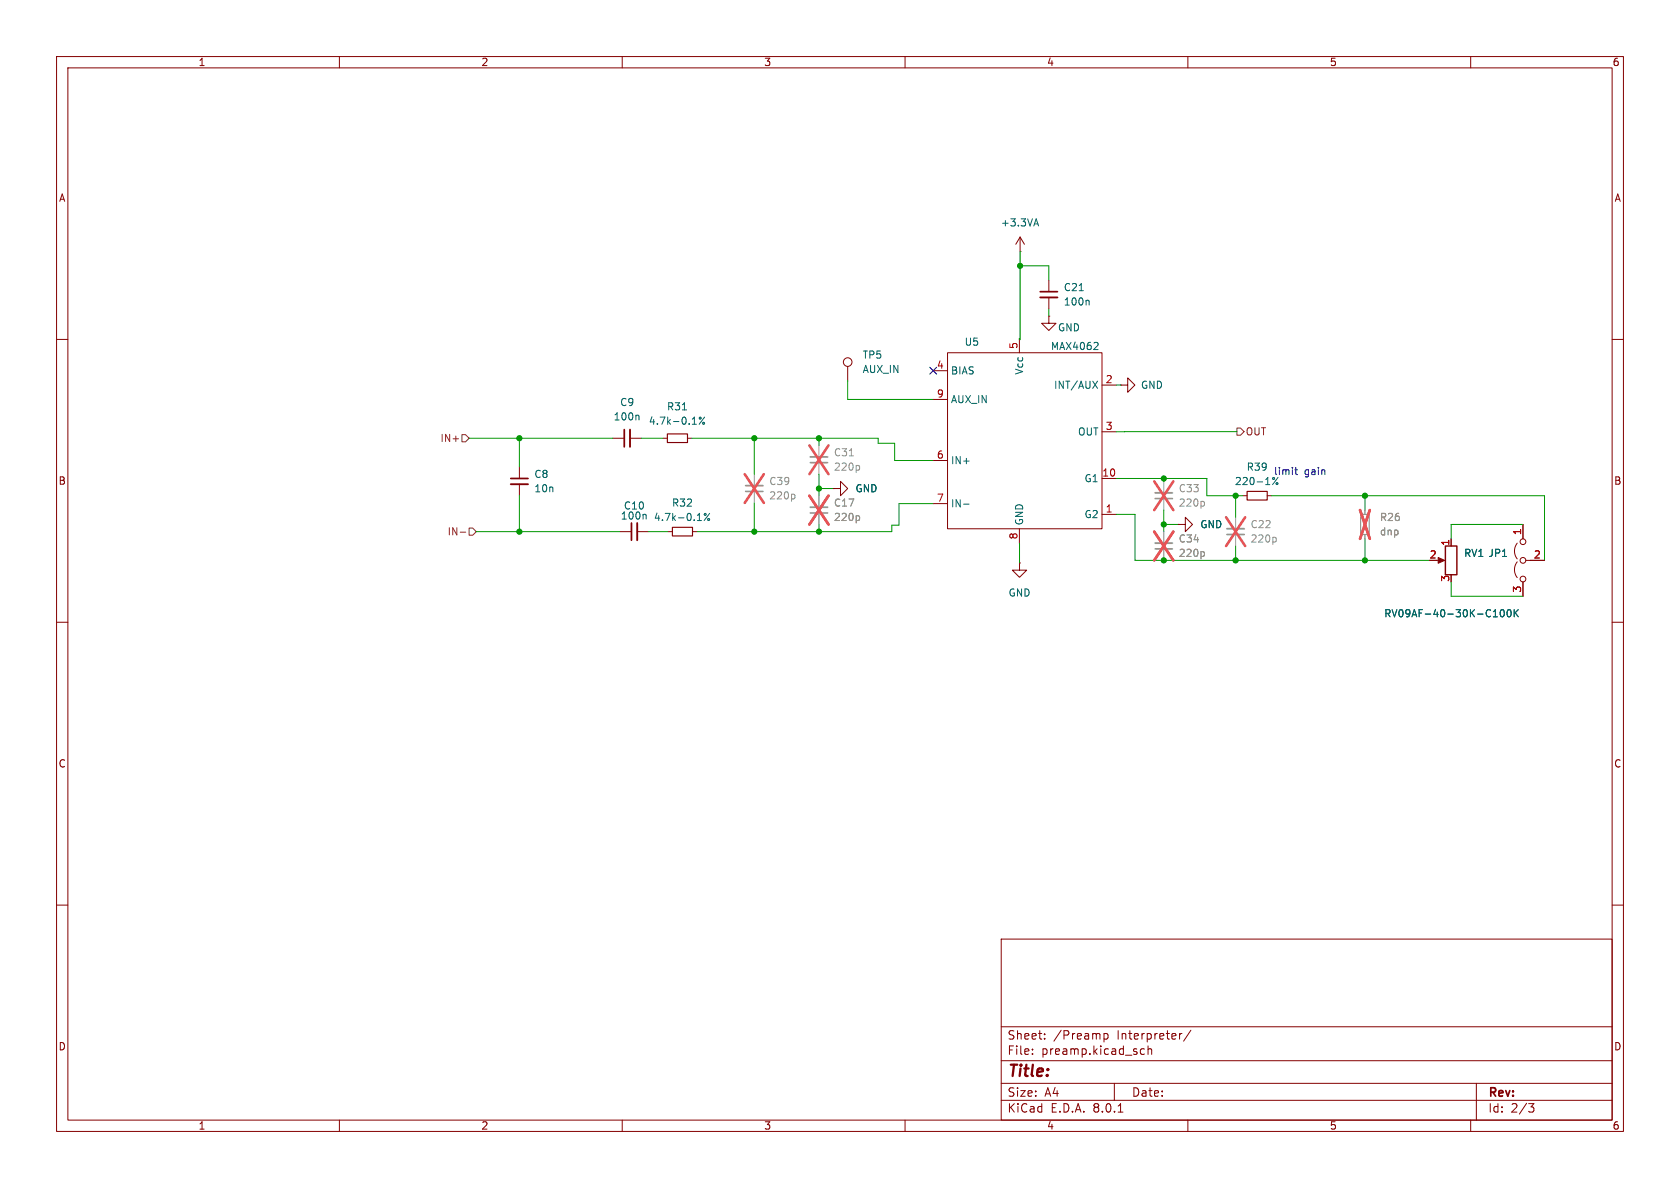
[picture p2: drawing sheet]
<svg xmlns="http://www.w3.org/2000/svg" width="297mm" height="210mm" viewBox="0 0 297 210" stroke-linecap="round" stroke-linejoin="round" font-family="sans-serif">
<g fill="none" stroke="#840000" stroke-width=".18">
<path d="M10 10h277v190h-277zM12 12h273v186h-273zM60 10v2M110 10v2M160 10v2M210 10v2M260 10v2M10 60h2M180.2 59.8v2.6M180.3 44.5h.1M180.3 41.9l-.7 1.3M180.3 41.9v2.6"/>
<path d="M180.3 41.9l.8 1.3M185.4 55.9v1.3h1.3l-1.3 1.2-1.3-1.2h1.3M185.4 55.9h.1M185.4 49.5v2.1M185.4 52.6v2M285 60h2M108.3 77.5h2.1M111.4 77.5h2M117.2 77.5h.8M121.5 77.5h.8M149.9 64.8v2.5M165 65.5h2.5"/>
<path d="M165 70.6h2.5M167.5 62.4h27.3v31.1h-27.3zM194.8 68.1h2.6M194.8 76.3h2.6M198.1 68.1h1.3v-1.3l1.2 1.3-1.2 1.2v-1.2M198.1 68.1h.1M91.8 82.6v2M91.8 85.6v2M109.6 94h2M112.6 94h2.1M118.1 94h.8M122.4 94h.8"/>
<path d="M147.3 86.4h1.3v-1.3l1.3 1.3-1.3 1.2v-1.2M147.3 86.4h.1M165 81.4h2.5M165 89h2.5M180.2 93.5v2.5M180.2 99.5v1.3h1.3l-1.3 1.3-1.2-1.3h1.2M180.2 99.5h.1M194.8 90.9h2.6M194.8 84.6h2.6M208.3 92.7h1.2v-1.3l1.3 1.3-1.3 1.3v-1.3M208.3 92.7h.1M219.7 87.6h.8"/>
<path d="M224 87.6h.8M254 99.1h1M256.5 95.3v1.2M268.2 96a2.26 2.26 0 0 0 0 2.8M268.2 99.3a2.26 2.26 0 0 0 0 2.8M269.2 92.7v2.6M269.7 99.1h3.3M10 110h2M269.2 102.9v2.5M285 110h2M10 160h2M285 160h2"/>
<path d="M177 166h108v32h-108zM60 198v2M110 198v2M160 198v2M177 194.5h108M177 191.5h108M177 187.5h108M177 181.5h108M182.5 186.3v.1M182.5 185.5v.1M184.7 183.6v.1M184.7 182.8v.1"/>
<path d="M195.2 182.7v1.5M195.2 182.8l.4-.1 .3 .3v.4l-.2 .2h-.5M197 191.5v3M197.7 196.6h.8M201.6 186.1l.3 .3 .4-.1M202.3 185.5l-.4-.1-.3 .3M203 185.5l.2-.1 .3 .1 .1 .9M203 184.9v1.5M208.5 182.7v1M209 182.7l-.3 .1-.2 .2M210 198v2M210.5 182.1l-1.3 2"/>
<path d="M260 198v2M261 191.5v6.5M270.2 195.1h1l-.5 .6 .4 .1 .1 .5-.3 .3h-.4"/>
<circle cx="149.9" cy="64" r=".76"/>
<circle cx="269.2" cy="99.1" r=".51"/>
<circle cx="269.2" cy="95.8" r=".51"/>
<circle cx="269.2" cy="102.4" r=".51"/>
</g>
<path d="M254.3 98.6l1.1 .5-1.1 .5z" fill="#840000" stroke="#840000" stroke-width=".18"/>
<path d="M255.5 96.5h2.1v5.1h-2.1z" fill="none" stroke="#840000" stroke-width=".25"/>
<g fill="none" stroke="#006464" stroke-width=".18">
<path d="M182.9 39.6h.6M183.2 38.7l.4 1.2M190.8 51.4h.7M192.4 53.1l.1 .2v.6M112.8 73.4l.2 .2v.6M120.6 72.5h.8M124.6 73.7l-1 1.3M193.2 67.4l.8 1.3M193.9 60.5l.2 .3v.3l-.8 .7h.8M194 67.4l-.8 1.3M114 90.9l.2 .2v.7M125.5 90.7l-1 1.3"/>
<path d="M170.4 89.1h.9M225.9 84.4l-.9 1.3M264 109h.7M264.1 108.1l.3-.3v1.2M265.3 107.9l.2-.1a.68 .68 0 0 1 .5 .6 .68 .68 0 0 1-.5 .6l-.2-.1-.1-.3zM266.5 107.9l.2-.1a.68 .68 0 0 1 .5 .6 .68 .68 0 0 1-.5 .6l-.2-.1-.1-.3zM267.7 107.8v1.2M267.9 108.3l.5 .7M268.4 107.8l-.7 .7"/>
<circle cx="123.8" cy="73.9" r=".18"/>
<circle cx="124.4" cy="74.8" r=".18"/>
<circle cx="124.7" cy="90.9" r=".18"/>
<circle cx="125.3" cy="91.8" r=".18"/>
<circle cx="225.8" cy="85.5" r=".18"/>
</g>
<path d="M183.9 52.6h3M111.4 75.9v3.1M90.3 85.6h3M112.6 92.5v3" fill="none" stroke="#840000" stroke-width=".33"/>
<path d="M183.9 51.6h3M110.4 75.9v3.1M90.3 84.6h3M111.6 92.5v3" fill="none" stroke="#840000" stroke-width=".3"/>
<path d="M131.8 85.9h3.1M143.3 80.8h3M143.3 89.7h3M204.2 87.1h3.1M204.2 96h3.1M216.9 93.5h3.1" fill="none" stroke="#9c9b98" stroke-width=".33"/>
<path d="M131.8 86.9h3.1M143.3 81.8h3M143.3 90.7h3M204.2 88.1h3.1M204.2 97h3.1M216.9 94.5h3.1" fill="none" stroke="#9c9b98" stroke-width=".3"/>
<g fill="none" stroke="#9c9b98" stroke-width=".18">
<path d="M144.8 78.7v2.1M133.3 83.8v2.1M133.3 86.9v2M144.8 81.8v2M144.8 87.6v2.1M144.8 90.7v2M205.7 85.1v2M205.7 88.1v2.1M205.7 94v2M205.7 97v2.1M218.4 91.4v2.1M218.4 94.5v2"/>
<path d="M241.3 90.2v.7M241.3 94.5v.8"/>
</g>
<path d="M140.3 87.4l.2 .2v.4l-.2 .2M150.2 80.6h.7M151.7 82.3l.3 .2v.4l-.3 .2M151.7 91.2l.3 .2v.4l-.3 .2M212.7 88.6l.2 .3v.3l-.2 .3M212.7 97.5l.2 .3v.3l-.2 .3M225.4 95l.2 .2v.4l-.2 .2" fill="none" stroke="#939391" stroke-width=".18"/>
<g fill="none" stroke="#e75356" stroke-width=".46">
<path d="M143.1 78.7l3.4 5.1M146.5 78.7l-3.4 5.1M131.7 83.8l3.3 5.1M135 83.8l-3.3 5.1M143.1 87.6l3.4 5.1M146.5 87.6l-3.4 5.1M204.1 85.1l3.3 5.1M204.1 94l3.3 5.1M207.4 85.1l-3.3 5.1M207.4 94l-3.3 5.1M216.8 91.4l3.3 5.1M220.1 91.4l-3.3 5.1"/>
<path d="M240.4 90.2l1.8 5.1M242.2 90.2l-1.8 5.1"/>
</g>
<path d="M240.5 90.9h1.6v3.6h-1.6z" fill="none" stroke="#9c9b98" stroke-width=".2"/>
<path d="M118 76.7h3.5v1.5h-3.5zM118.9 93.2h3.5v1.5h-3.5zM220.5 86.9h3.5v1.5h-3.5z" fill="none" stroke="#840000" stroke-width=".2"/>
<path d="M81.7 76.8h.6l.6 .7-.6 .6h-.6zM218.7 75.7h.6l.6 .6-.6 .6h-.6zM81.4 94.1h.9M82.9 93.3h.7l.6 .7-.6 .6h-.7z" fill="none" stroke="#725600" stroke-width=".18"/>
<path d="M228.9 83h.5M229.1 82.6v1.1l.3 .2" fill="none" stroke="#0000c2" stroke-width=".18"/>
<g fill="none" stroke="#009600" stroke-width=".18">
<path d="M180.3 47h5.1v2.5M180.3 44.5v15.5h-.1v-.2M185.4 54.6v1.3M82.9 77.5h25.4M91.8 77.5v5.1M113.4 77.5h3.8M122.3 77.5h32.9v.9h3v3h6.8M133.3 77.5v6.3M144.8 77.5v1.2M149.9 67.3v3.3h15.1M197.4 68.1h.7M218.7 76.3h-21.3"/>
<path d="M84.2 94h25.4M91.8 87.6v6.4M114.7 94h3.4M133.3 88.9v5.1M144.8 83.8v3.8M144.8 92.7v1.3M144.8 86.4h2.5M165 89h-6.1v3.8h-1.2v1.2h-34.5M180.2 96v3.5M180.2 96h.1M197.4 90.9h3.3v8.2h52M197.4 84.6h16v3h6.3"/>
<path d="M205.7 92.7h2.6M205.7 90.2v3.8M205.7 85.1h.1M205.7 84.6v.5M218.4 87.6v3.8M218.4 96.5v2.6M224.8 87.6h48.2v11.5M241.3 87.6v2.6M241.3 95.3v3.8M269.2 92.7h-12.7v2.6M256.5 102.9v2.5h12.7"/>
</g>
<path d="M164.4 64.9l1.2 1.2M165.6 64.9l-1.2 1.2" fill="none" stroke="#000084" stroke-width=".18"/>
<g fill="#009600" stroke="#009600" stroke-width=".18">
<circle cx="91.8" cy="77.5" r=".46"/>
<circle cx="144.8" cy="77.5" r=".46"/>
<circle cx="144.8" cy="86.4" r=".46"/>
<circle cx="91.8" cy="94" r=".46"/>
<circle cx="133.3" cy="77.5" r=".46"/>
<circle cx="218.4" cy="87.6" r=".46"/>
<circle cx="205.7" cy="92.7" r=".46"/>
<circle cx="205.7" cy="84.6" r=".46"/>
<circle cx="133.3" cy="94" r=".46"/>
<circle cx="144.8" cy="94" r=".46"/>
<circle cx="180.3" cy="47" r=".46"/>
<circle cx="241.3" cy="99.1" r=".46"/>
<circle cx="241.3" cy="87.6" r=".46"/>
<circle cx="205.7" cy="99.1" r=".46"/>
<circle cx="218.4" cy="99.1" r=".46"/>
</g>
<text font-size="2.8" fill="#840000" x="178" y="190.9">Title:</text>
<g font-size="2.1" fill="#840000">
<text x="178" y="184">Sheet:</text>
<text x="186.2" y="184">/Preamp</text>
<text x="197.5" y="184">Interpreter/</text>
<text x="178" y="186.7">File:</text>
<text x="184.1" y="186.7">preamp.kicad_sch</text>
<text x="178" y="196.9">KiCad</text>
<text x="178" y="194.1">Size:</text>
<text x="184.7" y="194.1">A4</text>
<text x="185.7" y="196.9">E.D.A.</text>
<text x="193.3" y="196.9">8.0.1</text>
<text x="200" y="194.1">Date:</text>
<text x="263" y="194.3">Rev:</text>
<text x="263" y="196.9">Id:</text>
<text x="267.1" y="196.9">2/3</text>
</g>
<g font-size="1.8" fill="#840000">
<text x="35" y="11.9">1</text>
<text x="85" y="11.9">2</text>
<text x="135" y="11.9">3</text>
<text x="185" y="11.9">4</text>
<text x="235" y="11.9">5</text>
<text x="285" y="11.9">6</text>
<text x="10.3" y="35.9">A</text>
<text x="285.3" y="35.9">A</text>
<text x="10.3" y="85.9">B</text>
<text x="285.3" y="85.9">B</text>
<text x="10.3" y="135.9">C</text>
<text x="285.3" y="135.9">C</text>
<text x="10.3" y="185.9">D</text>
<text x="285.3" y="185.9">D</text>
<text x="35" y="199.9">1</text>
<text x="85" y="199.9">2</text>
<text x="135" y="199.9">3</text>
<text x="185" y="199.9">4</text>
<text x="235" y="199.9">5</text>
<text x="285" y="199.9">6</text>
</g>
<g font-size="1.8" fill="#006464">
<text x="176.9" y="40.2">+3.3VA</text>
<text x="188" y="51.7">C21</text>
<text x="186.9" y="58.8">GND</text>
<text x="188" y="54.2">100n</text>
<text x="152.4" y="63.6">TP5</text>
<text x="170.4" y="61.3">U5</text>
<text x="185.7" y="62.1">MAX4062</text>
<text x="109.5" y="72">C9</text>
<text x="152.4" y="66.1">AUX_IN</text>
<text x="168" y="66.4">BIAS</text>
<text x="168" y="71.5">AUX_IN</text>
<text x="181.1" y="66.3" transform="rotate(-90 181.1 66.3)">Vcc</text>
<text x="186.2" y="68.9">INT/AUX</text>
<text x="201.6" y="68.9">GND</text>
<text x="108.4" y="74.5">100n</text>
<text x="114.6" y="75.3">4.7k-0.1%</text>
<text x="117.8" y="72.7">R31</text>
<text x="190.5" y="77.2">OUT</text>
<text x="168" y="82.3">IN+</text>
<text x="220.3" y="83.4">R39</text>
<text x="94.4" y="84.7">C8</text>
<text x="94.4" y="87.2">10n</text>
<text x="118.7" y="89.8">R32</text>
<text x="151.1" y="87.2">GND</text>
<text x="168" y="89.9">IN-</text>
<text x="191.6" y="85.4">G1</text>
<text x="218.2" y="86">220-1%</text>
<text x="109.7" y="92">100n</text>
<text x="110.2" y="90.3">C10</text>
<text x="115.5" y="92.3">4.7k-0.1%</text>
<text x="181.1" y="93" transform="rotate(-90 181.1 93)">GND</text>
<text x="191.6" y="91.8">G2</text>
<text x="212.1" y="93.6">GND</text>
<text x="258.7" y="98.7">RV1 JP1</text>
<text x="178.2" y="105.7">GND</text>
<text x="244.6" y="109.3">RV09AF-40-30K-C100K</text>
</g>
<g font-size="1.8" fill="#a90000">
<text x="165.5" y="65.3">4</text>
<text x="180" y="61.8" transform="rotate(-90 180 61.8)">5</text>
<text x="165.5" y="70.4">9</text>
<text x="195.4" y="67.8">2</text>
<text x="195.4" y="76.1">3</text>
<text x="165.5" y="81.2">6</text>
<text x="165.5" y="88.8">7</text>
<text x="194.8" y="84.3">10</text>
<text x="180" y="95.4" transform="rotate(-90 180 95.4)">8</text>
<text x="195.4" y="90.7">1</text>
<text x="269" y="94.7" transform="rotate(-90 269 94.7)">1</text>
<text x="252.7" y="98.8">2</text>
<text x="256.3" y="96.6" transform="rotate(-90 256.3 96.6)">1</text>
<text x="271.1" y="98.8">2</text>
<text x="256.3" y="102.9" transform="rotate(-90 256.3 102.9)">3</text>
<text x="269" y="104.8" transform="rotate(-90 269 104.8)">3</text>
</g>
<g font-size="1.8" fill="#725600">
<text x="220.1" y="77.2">OUT</text>
<text x="77.8" y="78.3">IN+</text>
<text x="79" y="94.8">IN-</text>
</g>
<g font-size="1.8" fill="#939391">
<text x="147.3" y="83.4">220p</text>
<text x="147.3" y="80.9">C31</text>
<text x="135.9" y="88.5">220p</text>
<text x="135.9" y="85.9">C39</text>
<text x="147.3" y="89.8">C17</text>
<text x="208.3" y="89.8">220p</text>
<text x="208.3" y="87.2">C33</text>
<text x="147.3" y="92.3">220p</text>
<text x="221" y="93.6">C22</text>
<text x="243.8" y="92.3">R26</text>
<text x="243.8" y="94.8">dnp</text>
<text x="208.3" y="98.6">220p</text>
<text x="208.3" y="96.1">C34</text>
<text x="221" y="96.1">220p</text>
</g>
<g font-size="1.8" fill="#0000c2">
<text x="225.1" y="84.2">limit</text>
<text x="230.6" y="84.2">gain</text>
</g>
</svg>
